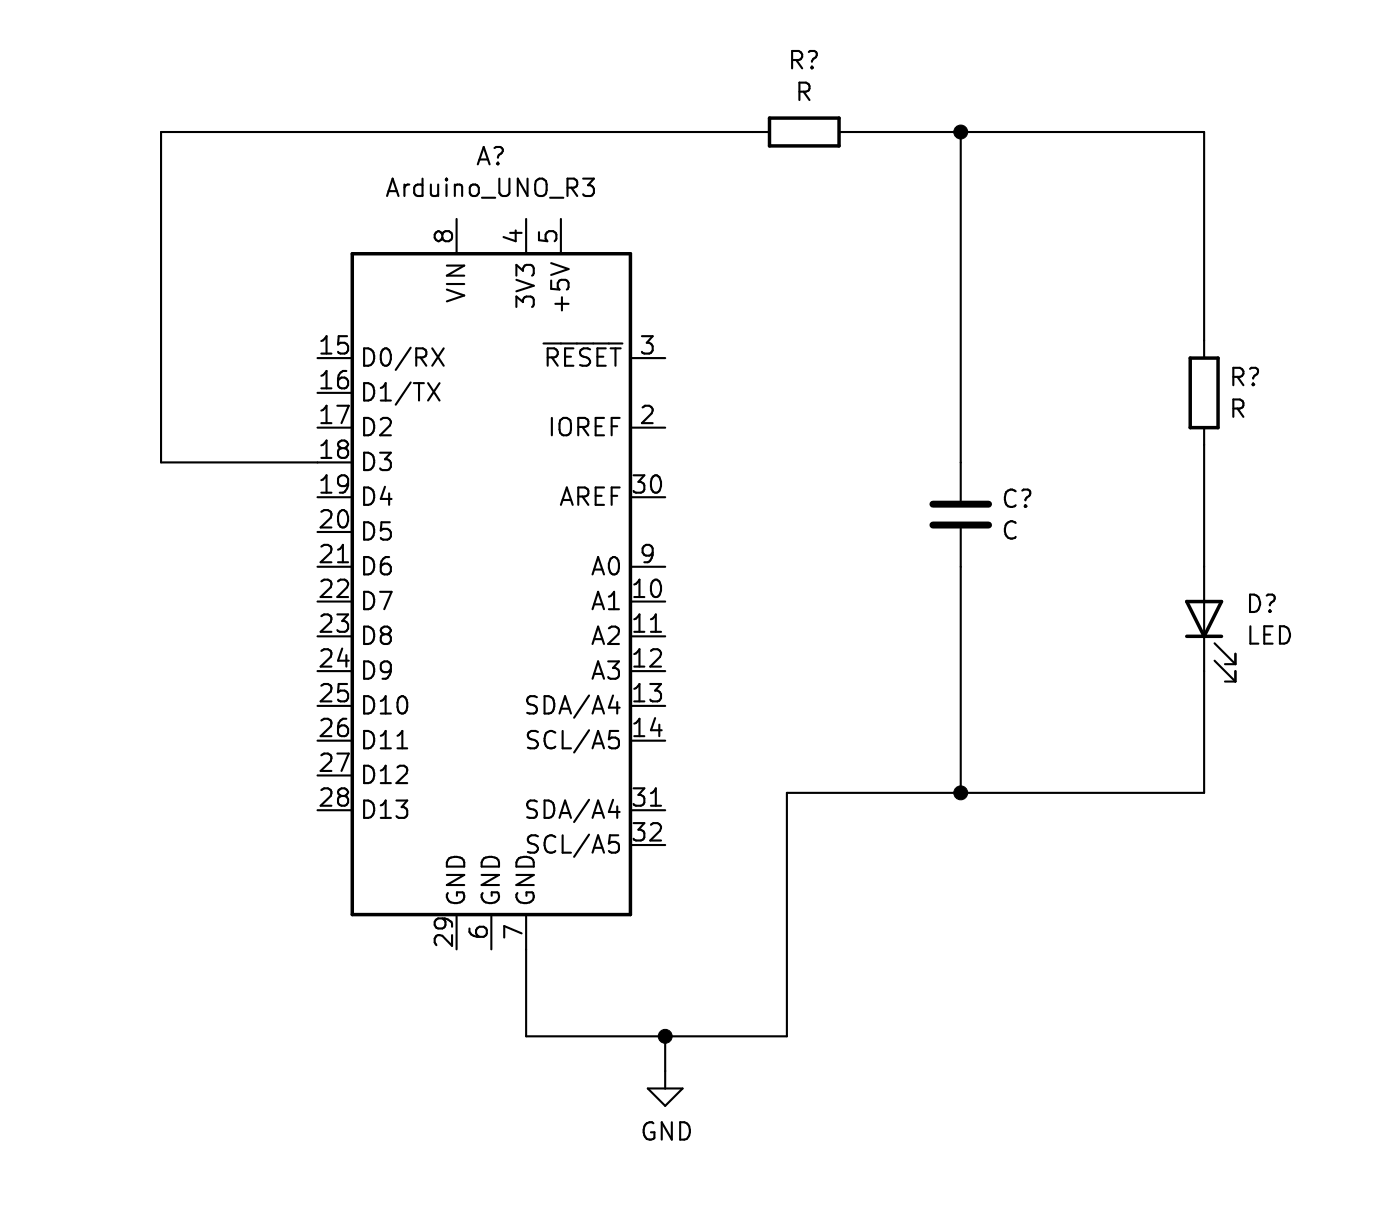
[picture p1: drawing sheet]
EESchema Schematic File Version 4
EELAYER 30 0
EELAYER END
$Descr A4 11693 8268
encoding utf-8
Sheet 1 1
Title ""
Date ""
Rev ""
Comp ""
Comment1 ""
Comment2 ""
Comment3 ""
Comment4 ""
$EndDescr
$Comp
L MCU_Module:Arduino_UNO_R3 A?
U 1 1
P 2700 2350
F 0 "A?" H 2700 3531 50  0000 C CNN
F 1 "Arduino_UNO_R3" H 2700 3440 50  0000 C CNN
F 2 "Module:Arduino_UNO_R3" H 2700 2350 50  0001 C CIN
F 3 "https://www.arduino.cc/en/Main/arduinoBoardUno" H 2700 2350 50  0001 C CNN
	1    2700 2350
	1    0    0    -1  
$EndComp
$Comp
L Device:R R?
U 1 1
P 3600 1100
F 0 "R?" V 3393 1100 50  0000 C CNN
F 1 "R" V 3484 1100 50  0000 C CNN
F 2 "" V 3530 1100 50  0001 C CNN
F 3 "~" H 3600 1100 50  0001 C CNN
	1    3600 1100
	0    1    1    0   
$EndComp
$Comp
L Device:R R?
U 1 1
P 4750 1850
F 0 "R?" H 4820 1896 50  0000 L CNN
F 1 "R" H 4820 1805 50  0000 L CNN
F 2 "" V 4680 1850 50  0001 C CNN
F 3 "~" H 4750 1850 50  0001 C CNN
	1    4750 1850
	1    0    0    -1  
$EndComp
$Comp
L Device:LED D?
U 1 1
P 4750 2500
F 0 "D?" V 4789 2382 50  0000 R CNN
F 1 "LED" V 4698 2382 50  0000 R CNN
F 2 "" H 4750 2500 50  0001 C CNN
F 3 "~" H 4750 2500 50  0001 C CNN
	1    4750 2500
	0    -1   -1   0   
$EndComp
$Comp
L Device:C C?
U 1 1
P 4050 2200
F 0 "C?" H 4165 2246 50  0000 L CNN
F 1 "C" H 4165 2155 50  0000 L CNN
F 2 "" H 4088 2050 50  0001 C CNN
F 3 "~" H 4050 2200 50  0001 C CNN
	1    4050 2200
	1    0    0    -1  
$EndComp
Wire Wire Line
	2200 2050 1750 2050
Wire Wire Line
	1750 2050 1750 1100
Wire Wire Line
	1750 1100 3450 1100
Wire Wire Line
	3750 1100 4050 1100
Wire Wire Line
	4750 1100 4750 1700
Wire Wire Line
	4750 2000 4750 2350
Wire Wire Line
	4750 2650 4750 3000
Wire Wire Line
	4750 3000 4050 3000
Wire Wire Line
	3550 3000 3550 3700
Wire Wire Line
	3550 3700 3200 3700
Wire Wire Line
	2800 3700 2800 3450
Wire Wire Line
	4050 2350 4050 3000
Connection ~ 4050 3000
Wire Wire Line
	4050 3000 3550 3000
Wire Wire Line
	4050 2050 4050 1100
Connection ~ 4050 1100
Wire Wire Line
	4050 1100 4750 1100
$Comp
L power:GND #PWR?
U 1 1
P 3200 3800
F 0 "#PWR?" H 3200 3550 50  0001 C CNN
F 1 "GND" H 3205 3627 50  0000 C CNN
F 2 "" H 3200 3800 50  0001 C CNN
F 3 "" H 3200 3800 50  0001 C CNN
	1    3200 3800
	1    0    0    -1  
$EndComp
Wire Wire Line
	3200 3800 3200 3700
Connection ~ 3200 3700
Wire Wire Line
	3200 3700 2800 3700
$EndSCHEMATC
